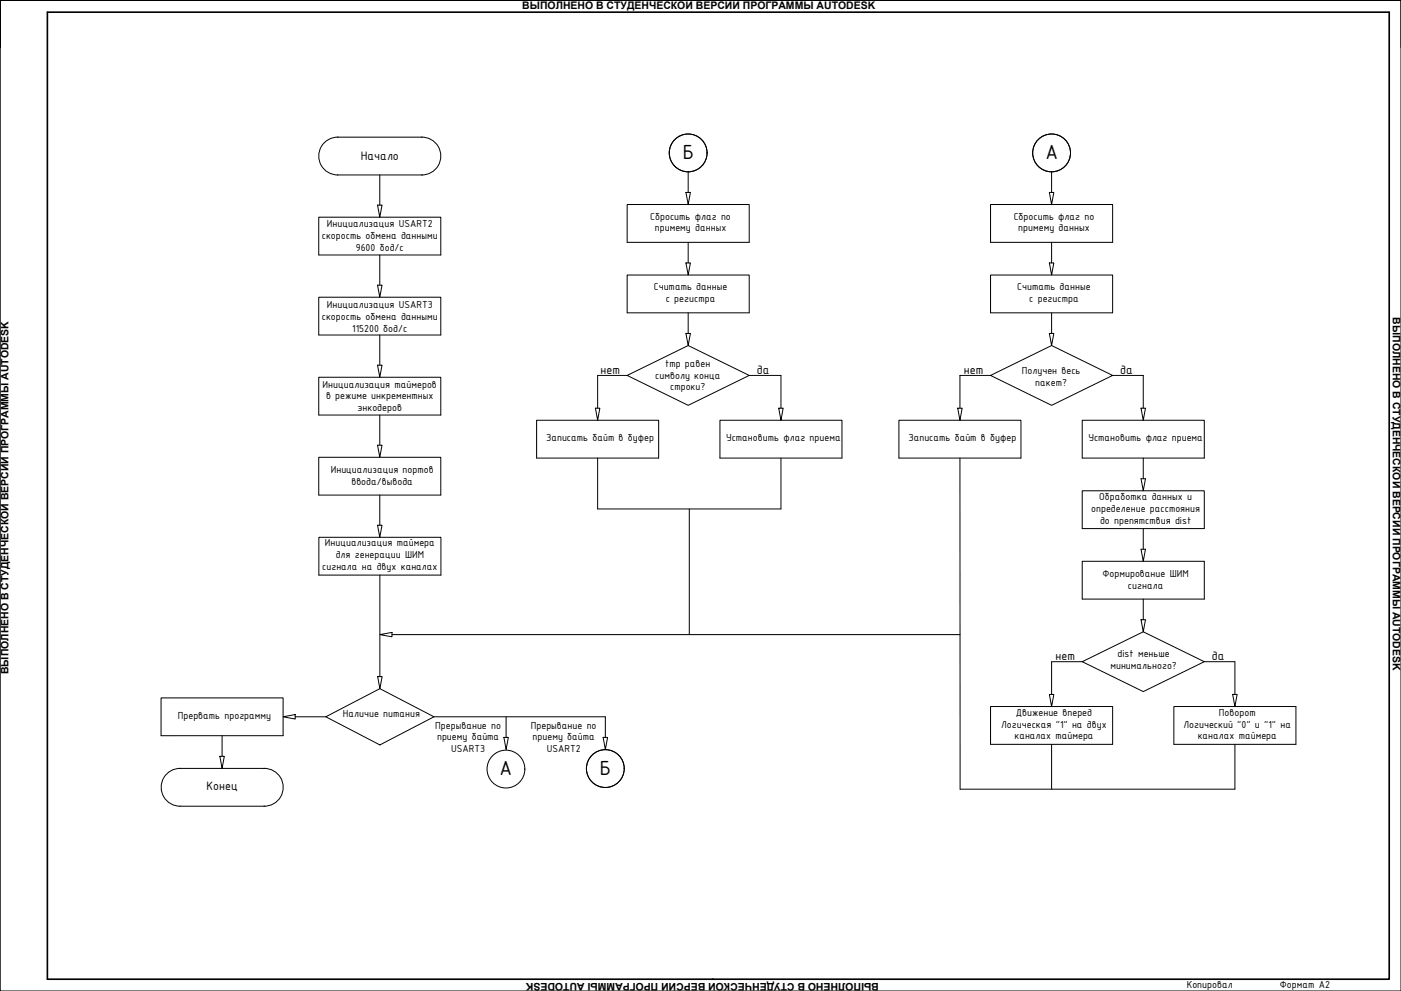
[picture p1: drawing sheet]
<svg xmlns="http://www.w3.org/2000/svg" width="594mm" height="420mm" viewBox="0 0 594 420" stroke-linecap="round" stroke-linejoin="round" font-family="sans-serif">
<!-- layer: Sheet -->
<g fill="none" stroke="#000" stroke-width=".42">
<path d="M143 58.2h36M143.4 58.1a8 8 0 0 0-8.2 8 8 8 0 0 0 8.1 8.1M178.7 58.1a8 8 0 0 1 8.2 8 8 8 0 0 1-8.2 8.1M143.1 74.2h36M161 74.2v12.8M291.8 72.8v8.8M445.9 72.8v8.8M135.2 92.1h51.7v16h-51.7zM160.1 87h1.9l-1 5.1zM265.9 86.7h51.8v16h-51.8zM290.9 81.6h1.9l-1 5.1zM420 86.7h51.8v16h-51.8z"/>
<path d="M445 81.6h1.9l-1 5.1zM161 108.1v12.8M265.9 116.6h51.8v16h-51.8zM290.9 111.5h1.9l-1 5.1zM291.8 102.7v8.8M420 116.6h51.8v16h-51.8zM445 111.5h1.9l-1 5.1zM445.9 102.7v8.8M135.2 126h51.7v16h-51.7zM160.1 120.9h1.9l-1 5.1zM291.8 132.6v8.8M445.9 132.6v8.8"/>
<path d="M135.2 159.9h51.7v16.1h-51.7zM160.1 154.8h1.9l-1 5.1zM161 142v12.8M265.9 159.2l25.9-12.7 25.9 12.7-25.9 12.7zM265.9 159.2h-12.5v13.9M290.9 141.4h1.9l-1 5.1zM317.7 159.2h13.5v13.9M420 159.2l25.9 12.7 25.9-12.7-25.9-12.7-25.9 12.7h-13v13.9M445 141.4h1.9l-1 5.1zM471.8 159.2h13v13.9M161 176v12.8M227.5 178.2h51.8v16h-51.8z"/>
<path d="M252.5 173.1h1.9l-1 5.1zM305.3 178.2h51.7v16h-51.7zM330.2 173.1h1.9l-.9 5.1zM381.2 178.2h51.7v16h-51.7zM406.1 173.1h1.9l-1 5.1zM458.9 178.2h51.8v16h-51.8zM483.8 173.1h1.9l-.9 5.1zM135.2 193.9h51.7v16h-51.7zM160.1 188.8h1.9l-1 5.1zM253.4 194.2v21.6h77.8v-21.6M407 194.2l.1 140.4h116.5v-19M484.8 194.2v8.8"/>
<path d="M161 209.9v12.8M292.3 215.8v53.3M458.9 208.1h51.8v16h-51.8zM483.8 203h1.9l-.9 5.1zM135.2 227.8h51.8v16h-51.8zM160.1 222.7h1.9l-1 5.1zM458.9 238h51.8v16h-51.8zM483.8 232.8l1 5.2 .9-5.2M483.8 232.9h1.9M484.8 224.1v8.7M161.1 243.8v43.1M484.8 254v8.7"/>
<path d="M161.1 269.1l5.1-1v1.9zM166.2 269.1h240.9M483.8 262.7h1.9l-.9 5.2zM68.3 295.9h51.8v16h-51.8zM160.1 286.9h1.9l-.9 5.1zM420 299.6h51.8v16h-51.8zM445 294.4h1.9l-1 5.2zM458.9 280.5l25.9 12.7 25.9-12.7-25.9-12.6-25.9 12.6h-13v13.9M497.8 299.6h51.7v16h-51.7zM510.7 280.5h12.9v13.9M522.7 294.4h1.9l-1 5.2zM94.2 311.9v8.8"/>
<path d="M120.1 303.9l5.1-.9v1.9zM125.2 303.9h13M138.2 303.9l22.9-11.9 22.9 11.9-22.9 11.9zM184 303.9h72.7v8.7M213.7 312.6h1.9l-1 5.2zM214.6 303.9v8.7M255.7 312.6h1.9l-.9 5.2zM445.9 315.6v19M76.1 325.8h36.1M76.6 325.8a8 8 0 0 0-8.3 7.9 8 8 0 0 0 8.1 8.1M93.2 320.7h1.9l-.9 5.1zM111.8 325.8a8 8 0 0 1 8.3 8 8 8 0 0 1-8.2 8"/>
<path d="M76.2 341.8h36.1"/>
<circle cx="291.8" cy="64.8" r="8"/>
<circle cx="445.9" cy="64.8" r="8"/>
<circle cx="214.5" cy="326.1" r="8"/>
<circle cx="256.7" cy="325.9" r="8"/>
</g>
<!-- layer: border -->
<path d="M.1 .2h594v420h-594v-420v20" fill="none" stroke="#000" stroke-width=".42"/>
<path d="M302.1 415.2h287v-410h-569v410h282.3" fill="none" stroke="#000" stroke-width=".7"/>
<g font-size="9.3">
<text x="289.5" y="67.5">Б</text>
<text x="443.3" y="67.5">А</text>
<text x="211.8" y="328.4">А</text>
<text x="254.4" y="328.5">Б</text>
</g>
<g font-size="5.6">
<text x="152.9" y="67.6">Начало</text>
<text x="254.7" y="158.5">нет</text>
<text x="320.9" y="158.4">да</text>
<text x="408.8" y="158.5">нет</text>
<text x="475" y="158.4">да</text>
<text x="447.6" y="279.8">нет</text>
<text x="513.9" y="279.8">да</text>
<text x="87.6" y="335">Конец</text>
</g>
<g font-size="4.7">
<text x="275.7" y="93.1">Сбросить флаг по</text>
<text x="429.8" y="93.1">Сбросить флаг по</text>
<text x="136.4" y="101.5">скорость обмена данными</text>
<text x="138.6" y="96.4">Инициализация USART2</text>
<text x="277.7" y="98.1">примему данных</text>
<text x="431.8" y="98.1">примему данных</text>
<text x="150.8" y="106.4">9600 бод/с</text>
<text x="277.2" y="123">Считать данные</text>
<text x="431.3" y="123">Считать данные</text>
<text x="138.6" y="130.6">Инициализация USART3</text>
<text x="282.3" y="128">с регистра</text>
<text x="436.4" y="128">с регистра</text>
<text x="136.4" y="135.6">скорость обмена данными</text>
<text x="149.3" y="140.6">115200 бод/с</text>
<text x="282.1" y="155.6">tmp равен</text>
<text x="277.9" y="160.5">символу конца</text>
<text x="433.3" y="158.5">Получен весь</text>
<text x="136.8" y="164.3">Инициализация таймеров</text>
<text x="284.2" y="165.5">строки?</text>
<text x="439" y="163.5">пакет?</text>
<text x="138.2" y="169.3">в режиме инкрементных</text>
<text x="151.6" y="174.3">энкодеров</text>
<text x="231.6" y="187.1">Записать байт в буфер</text>
<text x="307.9" y="187.1">Установить флаг приема</text>
<text x="385.2" y="187.1">Записать байт в буфер</text>
<text x="461.5" y="187.1">Установить флаг приема</text>
<text x="140.2" y="200.7">Инициализация портов</text>
<text x="149" y="205.7">ввода/вывода</text>
<text x="466.2" y="212">Обработка данных и</text>
<text x="462.7" y="217">определение расстояния</text>
<text x="466.5" y="222">до препятствия dist</text>
<text x="137.8" y="231.5">Инициализация таймера</text>
<text x="142.3" y="236.5">для генерации ШИМ</text>
<text x="136.6" y="241.5">сигнала на двух каналах</text>
<text x="467.5" y="244.8">Формирование ШИМ</text>
<text x="478.3" y="249.8">сигнала</text>
<text x="473.9" y="278.4">dist меньше</text>
<text x="470.9" y="283.4">минимального?</text>
<text x="75.4" y="304.8">Прервать программу</text>
<text x="145.4" y="304.2">Наличие питания</text>
<text x="430.7" y="303.5">Движение вперед</text>
<text x="516.9" y="303.5">Поворот</text>
<text x="184.6" y="308.9">Прерывание по</text>
<text x="225.1" y="308.9">Прерывание по</text>
<text x="424.6" y="308.5">Логическая &quot;1&quot; на двух</text>
<text x="501.9" y="308.5">Логический &quot;0&quot; и &quot;1&quot; на</text>
<text x="185.3" y="313.9">приему байта</text>
<text x="225.8" y="313.9">приему байта</text>
<text x="430.1" y="313.5">каналах таймера</text>
<text x="507.9" y="313.5">каналах таймера</text>
<text x="191.3" y="318.9">USART3</text>
<text x="231.8" y="318.9">USART2</text>
<text x="503.2" y="418.7">Копировал</text>
<text x="542.7" y="418.7">Формат A2</text>
</g>
<g font-size="4.4">
<text x="221.5" y="3.7">ВЫПОЛНЕНО В СТУДЕНЧЕСКОЙ ВЕРСИИ ПРОГРАММЫ AUTODESK</text>
<text x="590.6" y="134.5" transform="rotate(90 590.6 134.5)">ВЫПОЛНЕНО В СТУДЕНЧЕСКОЙ ВЕРСИИ ПРОГРАММЫ AUTODESK</text>
<text x="3.6" y="285.8" transform="rotate(-90 3.6 285.8)">ВЫПОЛНЕНО В СТУДЕНЧЕСКОЙ ВЕРСИИ ПРОГРАММЫ AUTODESK</text>
<text x="372.7" y="416.7" transform="rotate(180 372.7 416.7)">ВЫПОЛНЕНО В СТУДЕНЧЕСКОЙ ВЕРСИИ ПРОГРАММЫ AUTODESK</text>
</g>
</svg>
